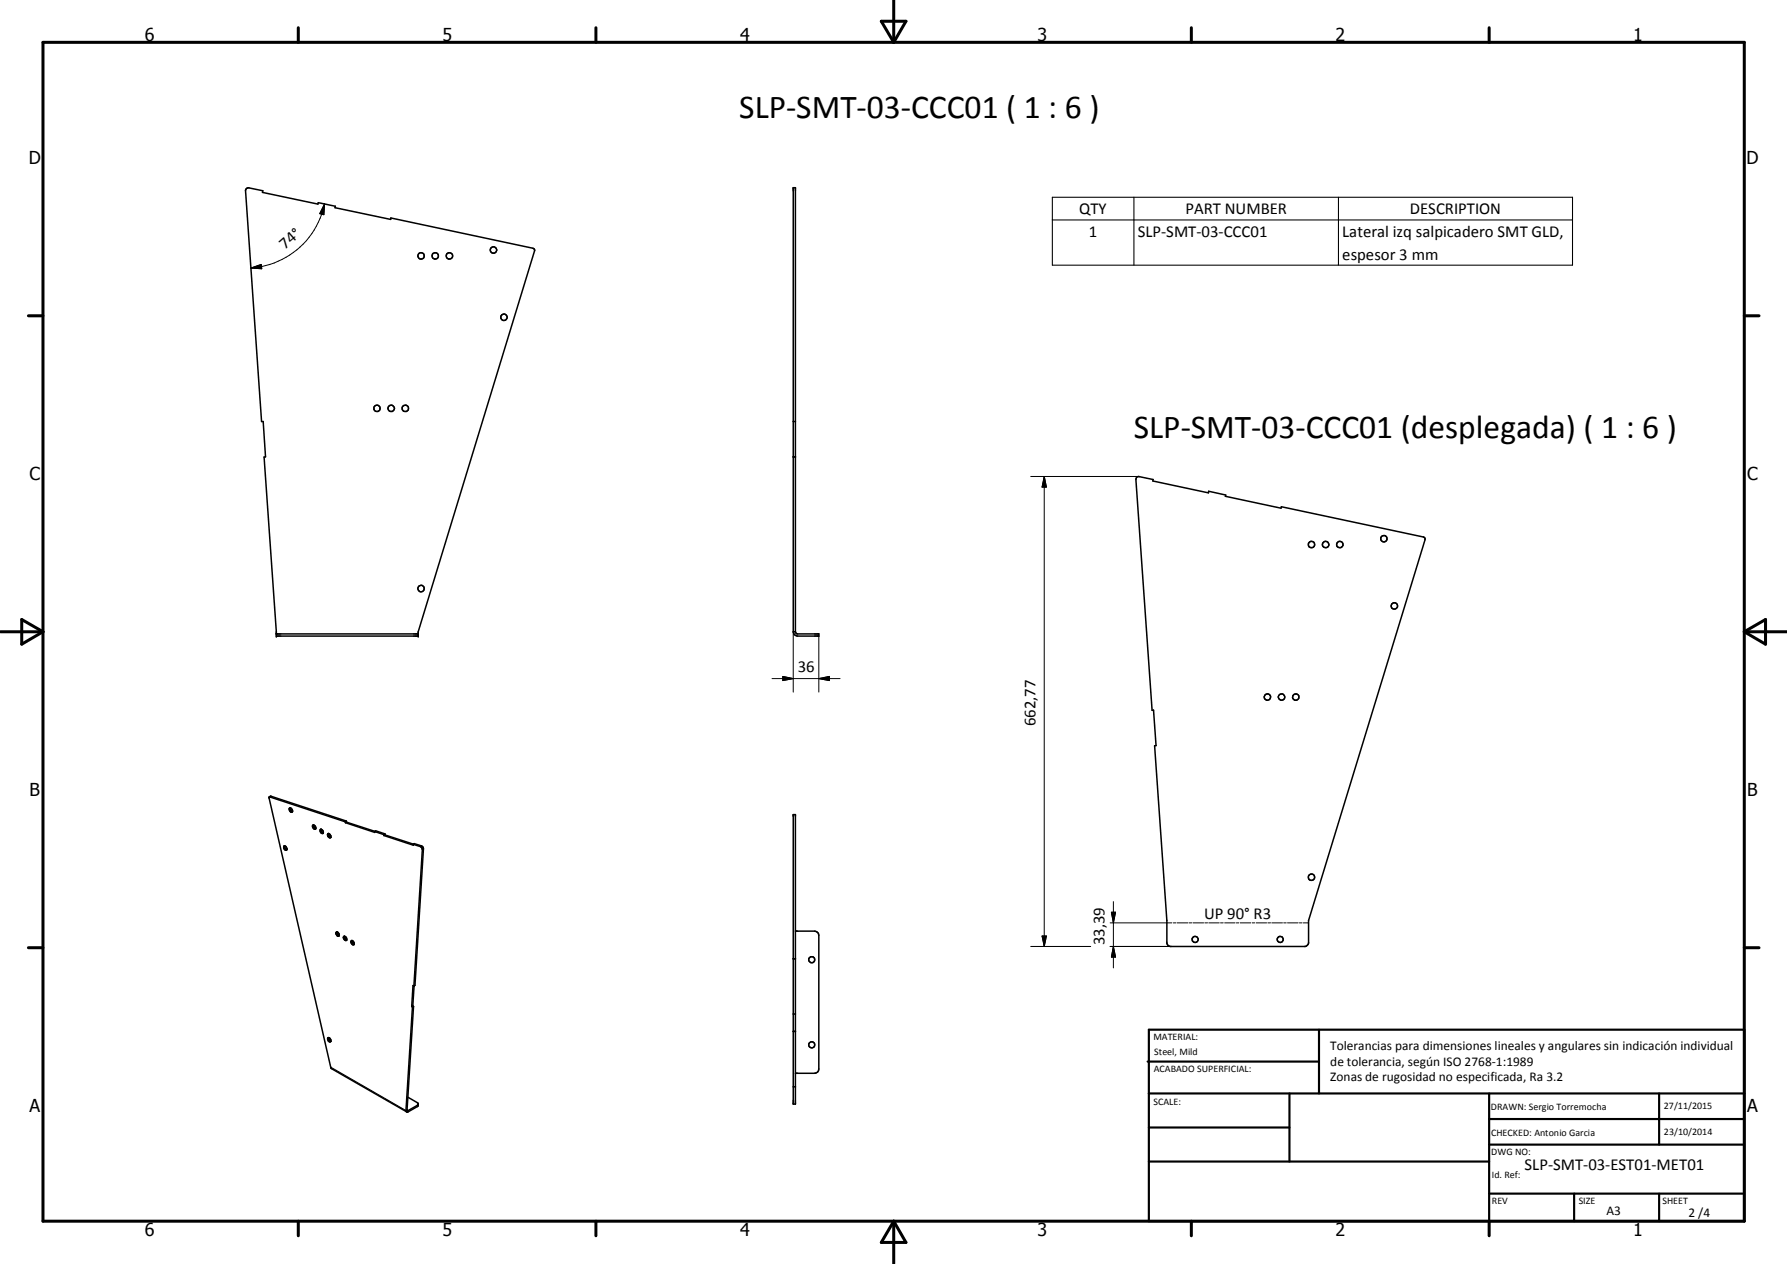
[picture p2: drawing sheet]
<svg xmlns="http://www.w3.org/2000/svg" width="420mm" height="297mm" viewBox="0 0 420 297" stroke-linecap="round" stroke-linejoin="round" font-family="sans-serif">
<g fill="none" stroke="#000" stroke-width=".35">
<path d="M57.9 44.4l.5-.3 3.4 .7-.1 .4 13 2.8 .1-.4 4.1 .9-.1 .3 13.1 2.8v-.4l33.4 7.1 .4 .4-27.4 89.8v1h-33.3l-2.9-42.1h.3l-.5-8.3h-.4l-3.8-54.3zM186.5 99.1h.5M186.5 107.4h.5M267.2 112.2l.5-.2 3.4 .7-.1 .3 13.1 2.8 .1-.4 4 .9-.1 .3 13.1 2.8 .1-.3 33.4 7.1 .4 .3-27.4 89.8v5.4l-.2 .3-.6 .4h-31.8l-.6-.4-.1-.3v-5.4l-2.9-41 .3-.1-.6-8.3h-.3l-3.8-54.2zM65 149h33.3M186.5 148.5l.3 .6 .7 .4h5v-.5h-5l-.3-.1-.2-.4M186.5 148.5h.5M186.5 148.5v-104.4h.5v104.4M63.3 187.3l-.1 .2 14.6 63.5 17.8 10.3M63.3 187.3l.4-.2 17.7 5.9M63.3 187.3l17.9 5.8M67 198.8v.5l.5 .3"/>
<path d="M67 198.8l.3 .3 .2 .5M67 198.8a.55 .55 0 0 0-.3 .6 .55 .55 0 0 0 .5 .4l.3-.2M68.3 189.9h-.2a.64 .64 0 0 0 .5 1l.2-.1M68.3 189.9l.5 .5v.4M68.3 189.9l.1 .6 .4 .2M73.7 193.8a.55 .55 0 0 0-.1 .7 .55 .55 0 0 0 .6 .3v-.1M73.7 193.8l.4 .3 .1 .6M73.7 193.8l.1 .5 .4 .4M75.5 194.9a.51 .51 0 0 0-.2 .7 .51 .51 0 0 0 .7 .1M75.5 194.9l.4 .3 .1 .5M75.5 194.9l.2 .6 .3 .2M77.3 195.9h-.1a.61 .61 0 0 0-.1 .7 .61 .61 0 0 0 .7 .2"/>
<path d="M77.3 195.9l.5 .4v.5M77.3 195.9l.1 .6 .4 .3M81.2 193.1v.2M81.2 193.3l6.9 2.3v-.2M81.4 193l.1 .2M81.4 193l-.2 .1M81.5 193.2l-.3 .1M81.5 193.2l6.6 2.2M88.1 195.4l.2-.2 2.2 .8M88.1 195.4l2.1 .7M90.2 196.3l7 2.3-.1-.2M90.2 196.1v.2"/>
<path d="M90.5 196v.2M90.5 196l-.3 .1M90.5 196.2l-.3 .1M90.5 196.2l6.7 2.2M97.1 198.4l.3-.2 1.7 .6 .4 .3 .1 .4-2 32.1-.3 .1-.2-.1-.3 4.9M97.1 198.4l1.9 .6 .3 .6-2.2 36.8M186.5 191.4h.5v68.1h-.5zM79 219.2l.2-.2a.64 .64 0 0 1 .4 1l-.4-.1zM79.3 219v.5l.4 .4M187 218.8h4.5l.8 .4 .2 .6v31.4l-.2 .6-.8 .4h-4.5M81 220l.1 .5 .4 .4M81 220a.51 .51 0 0 0-.2 .7 .51 .51 0 0 0 .7 .2"/>
<path d="M81 220l.5 .4v.5M82.8 221h-.1a.55 .55 0 0 0-.1 .7 .55 .55 0 0 0 .7 .2M82.8 221l.3 .3 .2 .6M82.8 221v.5l.5 .4M96.8 236.5l.2 .1M97 236.6l-1.5 24.4M97.1 236.4l-.3 .1M97.1 236.4l.1 .1M97.2 236.5l-.2 .1M97.2 236.5l-1.5 24.3M186.5 238.3h.5M186.5 225.3h.5"/>
<path d="M77.3 243.8l.5 .5v.4M77.3 243.8l.1 .6 .4 .3M77.3 243.8h-.1a.55 .55 0 0 0-.1 .8 .55 .55 0 0 0 .7 .1M95.9 257.9l2.3 1.3 .1 .6-2.3 1.5h-.4M98.3 259.5l-2.3 1.5-.3-.2M186.5 255.4h.5M186.5 242.4h.5M95.5 261l.1 .3M95.7 260.8l-.2 .2"/>
<circle cx="116" cy="58.7" r=".75"/>
<circle cx="99" cy="60.1" r=".74"/>
<circle cx="102.3" cy="60.1" r=".74"/>
<circle cx="105.7" cy="60.1" r=".76"/>
<circle cx="118.5" cy="74.6" r=".75"/>
<circle cx="88.6" cy="96" r=".74"/>
<circle cx="92" cy="96" r=".75"/>
<circle cx="95.3" cy="95.9" r=".76"/>
<circle cx="99" cy="138.3" r=".74"/>
<circle cx="308.4" cy="128" r=".75"/>
<circle cx="311.7" cy="128" r=".76"/>
<circle cx="315" cy="128" r=".74"/>
<circle cx="325.4" cy="126.6" r=".74"/>
<circle cx="327.9" cy="142.4" r=".76"/>
<circle cx="298" cy="163.8" r=".75"/>
<circle cx="301.3" cy="163.8" r=".75"/>
<circle cx="304.7" cy="163.8" r=".74"/>
<circle cx="308.4" cy="206.1" r=".75"/>
<circle cx="190.9" cy="225.5" r=".72"/>
<circle cx="281" cy="220.8" r=".71"/>
<circle cx="301" cy="220.8" r=".71"/>
<circle cx="190.9" cy="245.5" r=".7"/>
</g>
<g fill="none" stroke="#000" stroke-width=".24">
<path d="M76.3 47.9l-.2 2.6-.9-.3zM76.3 47.9a18.9 18.9 0 0 1-17.3 15.1M59 63l2.4-.9 .1 1.1zM242.3 112h25.4M245.5 112l.5 2.5h-1zM245.5 112v110.4M181.5 159.5h16M184.1 159l2.4 .5-2.4 .4zM186.5 148.5v14.1M192.5 159.5l2.5-.5v.9zM192.5 149.5v13.1M245 220h1l-.5 2.4z"/>
<path d="M261 216.9h14.5M261.3 214.4h1l-.5 2.5zM261.8 211.9v15.6M275.9 216.9h.6M276.8 216.9h2.5M279.6 216.9h.6M280.5 216.9h2.5M283.3 216.9h.6M284.2 216.9h2.5M287 216.9h.6M287.9 216.9h2.5M290.7 216.9h.6"/>
<path d="M291.6 216.9h2.5M294.4 216.9h.6M295.3 216.9h2.5M298.1 216.9h.6M299 216.9h2.5M301.8 216.9h.6M302.7 216.9h2.5M305.5 216.9h.6M306.4 216.9h1.3M242.3 222.4h14.1M261 222.4h14.3M261.8 222.4l.5 2.5h-1z"/>
</g>
<path d="M247.4 46.4h122.3v15.9h-122.3zM247.4 51.7h122.3M266.6 46.4v15.9M314.7 46.4v15.9M63.7 187.1l-.3 .2M99.1 198.8l-.2 .2M99.6 199.5l-.3 .1M77.8 250.8l17.7 10.2M98.1 259.8v.3M95.7 260.8l.3 .2v.3" fill="none" stroke="#000" stroke-width=".25"/>
<g fill="#000">
<circle cx="65" cy="149" r=".18"/>
<circle cx="65" cy="149.5" r=".18"/>
<circle cx="98.3" cy="149" r=".18"/>
<circle cx="98.3" cy="149.5" r=".18"/>
</g>
<g fill="none" stroke="#000" stroke-width=".71">
<path d="M10.1 9.9h400v277.1h-400zM70.1 6.5v3.4M140.1 6.5v3.4M207.2 5h5.8l-2.9 4.9zM210.1 0v9.9M280.1 6.5v3.4M350.1 6.5v3.4M6.7 74.2h3.4M410.1 74.2h3.5M.1 148.5h10M5.1 145.6l5 2.9-5 2.9zM410.1 148.5h10"/>
<path d="M410.1 148.5l5-2.9v5.8zM6.7 222.7h3.4M410.1 222.7h3.5M70.1 287v3.4M140.1 287v3.4M210.1 287v10M210.1 287l2.9 5h-5.8zM280.1 287v3.4M350.1 287v3.4"/>
</g>
<g fill="none" stroke="#000" stroke-width=".51">
<path d="M269.8 249.5h40.3M270.1 242h140v45h-140zM270.1 257h140M303.2 257v16M310.1 242v15M350.1 257v30M390.1 257v12M270.1 265h33.1M270.1 273h80M350.1 269h60M350.1 263h60M350.1 280.5h60"/>
<path d="M370.1 280.5v6.5M390.1 280.5v6.5"/>
</g>
<path d="M76.3 47.9l-.2 2.6-.9-.3zM59 63l2.4-.9 .1 1.1zM245.5 112l.5 2.5h-1zM184.1 159l2.4 .5-2.4 .4zM192.5 159.5l2.5-.5v.9zM245 220h1l-.5 2.4zM261.3 214.4h1l-.5 2.5zM261.8 222.4l.5 2.5h-1z" fill="#000"/>
<g font-size="7.9">
<text x="173.8" y="27.6">SLP-SMT-03-CCC01 ( 1 : 6 )</text>
<text x="266.6" y="103">SLP-SMT-03-CCC01 (desplegada) ( 1 : 6 )</text>
</g>
<g font-size="4.2">
<text x="34" y="9.6">6</text>
<text x="104" y="9.6">5</text>
<text x="174" y="9.6">4</text>
<text x="244" y="9.6">3</text>
<text x="314" y="9.6">2</text>
<text x="384" y="9.6">1</text>
<text x="6.8" y="38.7">D</text>
<text x="410.6" y="38.7">D</text>
<text x="7" y="112.9">C</text>
<text x="410.8" y="112.9">C</text>
<text x="7" y="187.1">B</text>
<text x="410.8" y="187.1">B</text>
<text x="7" y="261.4">A</text>
<text x="410.8" y="261.4">A</text>
<text x="34" y="290.4">6</text>
<text x="104" y="290.4">5</text>
<text x="174" y="290.4">4</text>
<text x="244" y="290.4">3</text>
<text x="314" y="290.4">2</text>
<text x="384" y="290.4">1</text>
</g>
<g font-size="3.9">
<text x="253.7" y="50.3">QTY</text>
<text x="278.7" y="50.3">PART NUMBER</text>
<text x="331.5" y="50.3">DESCRIPTION</text>
<text x="67" y="58.8" transform="rotate(-41 67 58.8)">74°</text>
<text x="256" y="55.6">1</text>
<text x="267.5" y="55.6">SLP-SMT-03-CCC01</text>
<text x="315.6" y="55.7">Lateral izq salpicadero SMT GLD,</text>
<text x="315.6" y="61">espesor 3 mm</text>
<text x="187.6" y="157.9">36</text>
<text x="243.4" y="170.7" transform="rotate(-90 243.4 170.7)">662,77</text>
<text x="283.1" y="216.1">UP 90° R3</text>
<text x="259.7" y="222.2" transform="rotate(-90 259.7 222.2)">33,39</text>
<text x="358.5" y="275">SLP-SMT-03-EST01-MET01</text>
</g>
<g font-size="3.1">
<text x="312.7" y="246.8">Tolerancias para dimensiones lineales y angulares sin indicación individual</text>
<text x="312.7" y="250.4">de tolerancia, según ISO 2768-1:1989</text>
<text x="312.7" y="254">Zonas de rugosidad no especificada, Ra 3.2</text>
<text x="377.7" y="285.6">A3</text>
<text x="397" y="285.9">2 /4</text>
</g>
<g font-size="2.4">
<text x="271.2" y="244.4">MATERIAL:</text>
<text x="271.3" y="252">ACABADO SUPERFICIAL:</text>
<text x="271.4" y="247.9">Steel, Mild</text>
<text x="271.2" y="259.7">SCALE:</text>
<text x="350.6" y="260.8">DRAWN: Sergio Torremocha</text>
<text x="391.2" y="260.6">27/11/2015</text>
<text x="350.6" y="267">CHECKED: Antonio Garcia</text>
<text x="391.2" y="266.7">23/10/2014</text>
<text x="350.6" y="271.4">DWG NO:</text>
<text x="350.8" y="276.9">Id. Ref:</text>
<text x="350.8" y="282.8">REV</text>
<text x="371.2" y="282.9">SIZE</text>
<text x="390.9" y="282.9">SHEET</text>
</g>
</svg>
